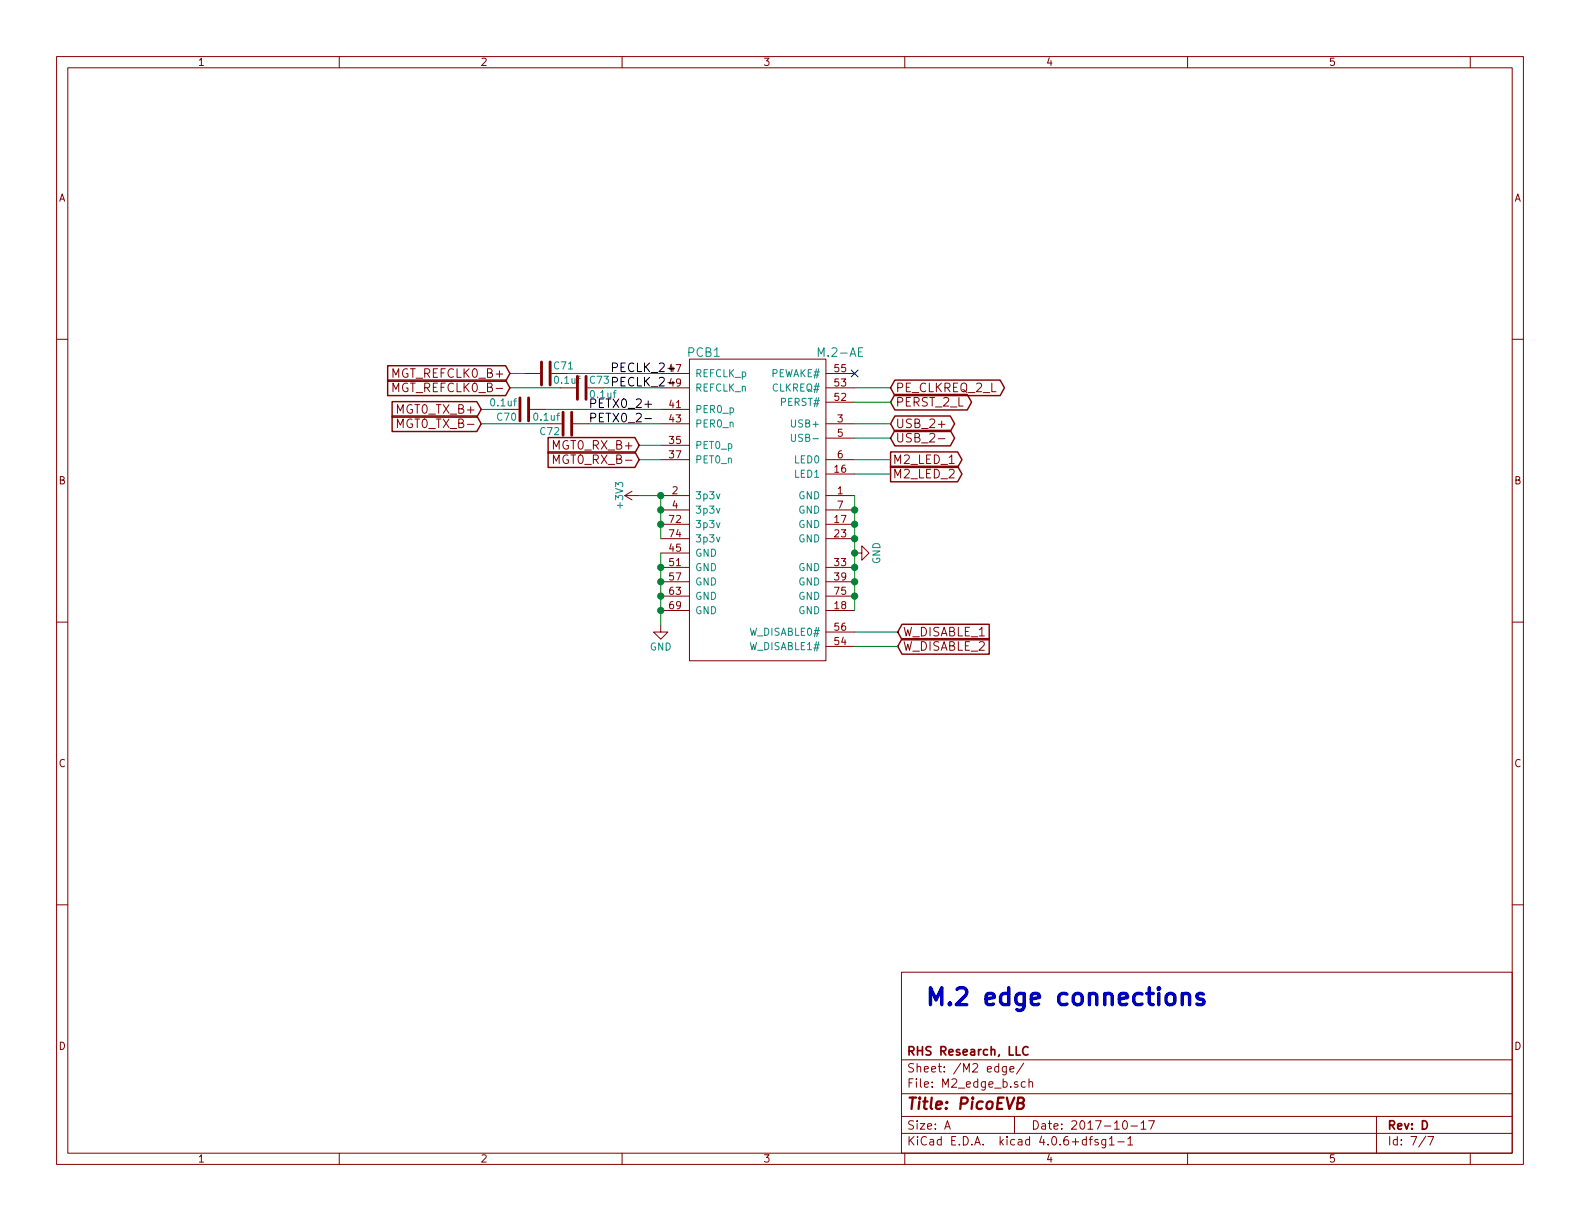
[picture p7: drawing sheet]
EESchema Schematic File Version 2
LIBS:power
LIBS:device
LIBS:transistors
LIBS:conn
LIBS:linear
LIBS:regul
LIBS:74xx
LIBS:cmos4000
LIBS:adc-dac
LIBS:memory
LIBS:xilinx
LIBS:microcontrollers
LIBS:dsp
LIBS:microchip
LIBS:analog_switches
LIBS:motorola
LIBS:texas
LIBS:intel
LIBS:audio
LIBS:interface
LIBS:digital-audio
LIBS:philips
LIBS:display
LIBS:cypress
LIBS:siliconi
LIBS:opto
LIBS:atmel
LIBS:contrib
LIBS:valves
LIBS:Zilog
LIBS:zetex
LIBS:Xicor
LIBS:Worldsemi
LIBS:wiznet
LIBS:video
LIBS:ttl_ieee
LIBS:transf
LIBS:switches
LIBS:supertex
LIBS:stm32
LIBS:stm8
LIBS:silabs
LIBS:sensors
LIBS:rfcom
LIBS:relays
LIBS:references
LIBS:pspice
LIBS:Power_Management
LIBS:powerint
LIBS:Oscillators
LIBS:onsemi
LIBS:nxp_armmcu
LIBS:nordicsemi
LIBS:msp430
LIBS:motors
LIBS:motor_drivers
LIBS:microchip_pic32mcu
LIBS:microchip_pic18mcu
LIBS:microchip_pic16mcu
LIBS:microchip_pic12mcu
LIBS:microchip_pic10mcu
LIBS:microchip_dspic33dsc
LIBS:mechanical
LIBS:maxim
LIBS:logo
LIBS:Lattice
LIBS:ir
LIBS:hc11
LIBS:graphic
LIBS:gennum
LIBS:ftdi
LIBS:ESD_Protection
LIBS:elec-unifil
LIBS:diode
LIBS:dc-dc
LIBS:cmos_ieee
LIBS:brooktre
LIBS:bosch
LIBS:bbd
LIBS:battery_management
LIBS:analog_devices
LIBS:Altera
LIBS:allegro
LIBS:actel
LIBS:ac-dc
LIBS:74xgxx
LIBS:xc7a50t-bga325
LIBS:MAX1589A
LIBS:MIC47050
LIBS:TS3L110
LIBS:W25Q
LIBS:93LC46B-SOT23
LIBS:m2-board
LIBS:ft2232-fixed
LIBS:tps82084
LIBS:PicoEVB-cache
EELAYER 25 0
EELAYER END
$Descr A 11000 8500
encoding utf-8
Sheet 7 7
Title "PicoEVB"
Date "2017-10-17"
Rev "D"
Comp "RHS Research, LLC"
Comment1 ""
Comment2 ""
Comment3 ""
Comment4 ""
$EndDescr
$Comp
L GND #PWR054
U 1 1
P 5950 3850
F 0 "#PWR054" H 5950 3600 50  0001 C CNN
F 1 "GND" H 5950 3700 50  0000 C CNN
F 2 "" H 5950 3850 50  0000 C CNN
F 3 "" H 5950 3850 50  0000 C CNN
	1    5950 3850
	0    -1   -1   0   
$EndComp
$Comp
L +3V3 #PWR055
U 1 1
P 4450 3450
F 0 "#PWR055" H 4450 3300 50  0001 C CNN
F 1 "+3V3" H 4450 3590 50  0000 C CNN
F 2 "" H 4450 3450 50  0000 C CNN
F 3 "" H 4450 3450 50  0000 C CNN
	1    4450 3450
	0    -1   -1   0   
$EndComp
Text GLabel 6200 3050 2    60   BiDi ~ 0
USB_2-
Text GLabel 6200 2950 2    60   BiDi ~ 0
USB_2+
$Comp
L M.2-AE PCB1
U 1 1
P 5300 3900
F 0 "PCB1" H 4900 5350 60  0000 C CNN
F 1 "M.2-AE" H 5850 5350 60  0000 C CNN
F 2 "M2-Board:M.2-AE-22x42" H 4850 4000 60  0001 C CNN
F 3 "~" H 4850 4000 60  0001 C CNN
F 4 "xxx" H 4850 4000 60  0001 C CNN "MPN"
F 5 "~" H 4850 4000 60  0001 C CNN "MFG"
	1    5300 3900
	1    0    0    -1  
$EndComp
Wire Wire Line
	4600 3450 4450 3450
Wire Wire Line
	4600 3750 4600 3450
Connection ~ 4600 3550
Connection ~ 4600 3650
$Comp
L GND #PWR056
U 1 1
P 4600 4350
F 0 "#PWR056" H 4600 4100 50  0001 C CNN
F 1 "GND" H 4600 4200 50  0000 C CNN
F 2 "" H 4600 4350 50  0000 C CNN
F 3 "" H 4600 4350 50  0000 C CNN
	1    4600 4350
	1    0    0    -1  
$EndComp
Wire Wire Line
	4600 3850 4600 4350
Connection ~ 5950 3550
Connection ~ 5950 3650
Connection ~ 5950 3750
Connection ~ 5950 3950
Connection ~ 5950 4050
Connection ~ 5950 4150
Connection ~ 4600 4250
Connection ~ 4600 4150
Connection ~ 4600 4050
Connection ~ 4600 3950
Wire Wire Line
	6200 2950 5950 2950
Wire Wire Line
	6200 3050 5950 3050
NoConn ~ 5950 2600
Wire Wire Line
	4450 3100 4600 3100
Wire Wire Line
	4600 3200 4450 3200
$Comp
L C C72
U 1 1
P 3950 2950
F 0 "C72" V 4000 3000 50  0000 L CNN
F 1 "0.1uf" V 3900 3000 50  0000 L CNN
F 2 "SMT:c_0201_least" H 3988 2800 50  0001 C CNN
F 3 "~" H 3950 2950 50  0000 C CNN
F 4 "cc0201krx5r5bb104" H 3950 2950 60  0001 C CNN "MPN"
F 5 "~" H 3950 2950 60  0001 C CNN "MFG"
	1    3950 2950
	0    -1   1    0   
$EndComp
$Comp
L C C70
U 1 1
P 3650 2850
F 0 "C70" V 3700 2900 50  0000 L CNN
F 1 "0.1uf" V 3600 2900 50  0000 L CNN
F 2 "SMT:c_0201_least" H 3688 2700 50  0001 C CNN
F 3 "~" H 3650 2850 50  0000 C CNN
F 4 "cc0201krx5r5bb104" H 3650 2850 60  0001 C CNN "MPN"
F 5 "~" H 3650 2850 60  0001 C CNN "MFG"
	1    3650 2850
	0    -1   1    0   
$EndComp
Wire Wire Line
	4600 2850 3800 2850
Wire Wire Line
	3350 2850 3500 2850
Text Label 4550 2950 2    60   ~ 0
PETX0_2-
Text Label 4550 2850 2    60   ~ 0
PETX0_2+
$Comp
L C C71
U 1 1
P 3800 2600
F 0 "C71" V 3850 2650 50  0000 L CNN
F 1 "0.1uf" V 3750 2650 50  0000 L CNN
F 2 "SMT:c_0201_least" H 3838 2450 50  0001 C CNN
F 3 "~" H 3800 2600 50  0000 C CNN
F 4 "cc0201krx5r5bb104" H 3800 2600 60  0001 C CNN "MPN"
F 5 "~" H 3800 2600 60  0001 C CNN "MFG"
	1    3800 2600
	0    1    -1   0   
$EndComp
$Comp
L C C73
U 1 1
P 4050 2700
F 0 "C73" V 4100 2750 50  0000 L CNN
F 1 "0.1uf" V 4000 2750 50  0000 L CNN
F 2 "SMT:c_0201_least" H 4088 2550 50  0001 C CNN
F 3 "~" H 4050 2700 50  0000 C CNN
F 4 "cc0201krx5r5bb104" H 4050 2700 60  0001 C CNN "MPN"
F 5 "~" H 4050 2700 60  0001 C CNN "MFG"
	1    4050 2700
	0    1    -1   0   
$EndComp
Wire Wire Line
	4600 2700 4200 2700
Wire Wire Line
	3900 2700 3550 2700
Wire Wire Line
	3650 2600 3550 2600
Wire Wire Line
	4600 2600 3950 2600
Text GLabel 4450 3100 0    60   Input ~ 0
MGT0_RX_B+
Text GLabel 4450 3200 0    60   Input ~ 0
MGT0_RX_B-
Text GLabel 3550 2600 0    60   Input ~ 0
MGT_REFCLK0_B+
Text GLabel 3550 2700 0    60   Input ~ 0
MGT_REFCLK0_B-
Text GLabel 3350 2850 0    60   Input ~ 0
MGT0_TX_B+
Text GLabel 3350 2950 0    60   Input ~ 0
MGT0_TX_B-
Wire Wire Line
	4100 2950 4600 2950
Wire Wire Line
	3800 2950 3350 2950
Text Label 4250 2600 0    60   ~ 0
PECLK_2+
Text Label 4250 2700 0    60   ~ 0
PECLK_2-
Text GLabel 6200 2700 2    60   BiDi ~ 0
PE_CLKREQ_2_L
Text GLabel 6200 2800 2    60   BiDi ~ 0
PERST_2_L
Wire Wire Line
	6200 2700 5950 2700
Wire Wire Line
	6200 2800 5950 2800
Connection ~ 4600 3450
Text Notes 6450 7000 0    118  ~ 24
M.2 edge connections
Wire Wire Line
	5950 3450 5950 4250
Connection ~ 5950 3850
Text GLabel 6250 4400 2    60   Input ~ 0
W_DISABLE_1
Text GLabel 6250 4500 2    60   Input ~ 0
W_DISABLE_2
Wire Wire Line
	5950 4400 6250 4400
Wire Wire Line
	6250 4500 5950 4500
Text GLabel 6200 3200 2    60   Output ~ 0
M2_LED_1
Text GLabel 6200 3300 2    60   Output ~ 0
M2_LED_2
Wire Wire Line
	6200 3200 5950 3200
Wire Wire Line
	6200 3300 5950 3300
$EndSCHEMATC
